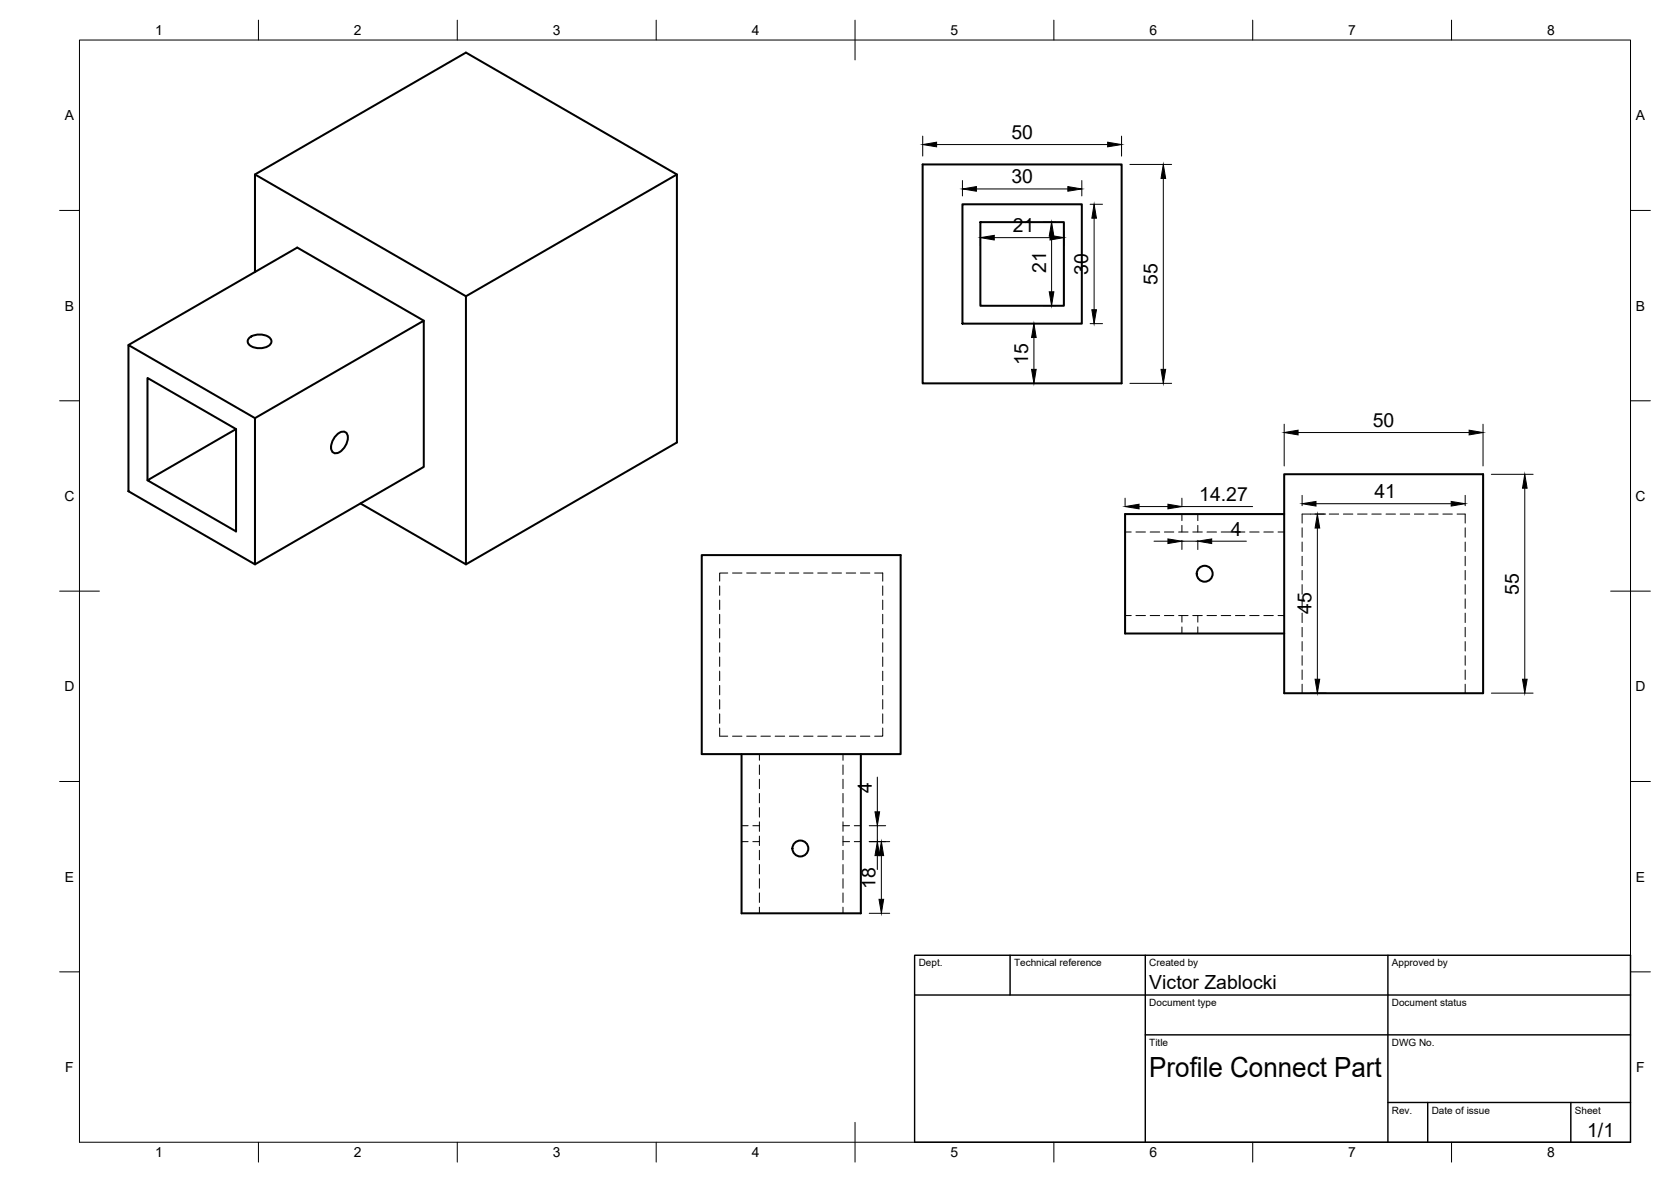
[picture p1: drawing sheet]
<svg xmlns="http://www.w3.org/2000/svg" width="420mm" height="297mm" viewBox="0 0 420 297" stroke-linecap="round" stroke-linejoin="round" font-family="sans-serif">
<!-- layer: Visible -->
<g fill="none" stroke="#000" stroke-width=".51">
<path d="M64.1 43.8l53.1 30.7v67.3M170.2 43.8l-53 30.7M232 41.3h50v55h-50zM242 51.3h30v30h-30zM246.5 55.8h21v21h-21zM64.1 68.3v-24.5l53.1-30.6 53 30.6v67.4l-53 30.6-26.6-15.3M32.3 86.7l31.8 18.4v36.7l-31.8-18.3zM62.7 84.9a4.1 4.1 0 0 1 5.5 .4 1.8 1.8 0 0 1-2 2.1l-1.3 .1a2.53 2.53 0 0 1-2.6-1.7zM106.6 80.6l-31.9-18.4-42.4 24.5M59.4 107.8l-22.3-12.8v25.7M64.1 105.1l42.5-24.5v36.7l-42.5 24.5M84.4 109.5a1.8 1.8 0 0 1 2.8-.6 3.9 3.9 0 0 1-2.9 5 1.8 1.8 0 0 1-.8-2.7z"/>
<path d="M322.9 119.2h50v55h-50zM37.1 120.7l22.3-12.9v25.7zM176.4 139.5h50.1v50h-50.1zM322.9 129.2h-40v30h40M186.5 189.5v40h30v-40"/>
<circle cx="302.9" cy="144.2" r="2"/>
<circle cx="201.2" cy="213.2" r="2"/>
</g>
<!-- layer: Hidden -->
<g fill="none" stroke="#000" stroke-width=".25">
<path d="M282.9 133.7h1.5M285.6 133.7h2.4M289.2 133.7h2.4M292.8 133.7h2.3M296.4 133.7h2.3M297.2 129.2v1.6M297.2 132v1.7M299.9 133.7h2.4M301.2 129.2v1.6M301.2 132v1.7M303.5 133.7h2.4M307.1 133.7h2.4"/>
<path d="M310.6 133.7h2.4M314.2 133.7h2.4M317.8 133.7h2.4M321.4 133.7h1.5M327.4 132.6v2.4M327.4 136.2v2.4M327.4 139.8v2.4M329.5 129.2h-2.1v2.3M330.6 129.2h2.4M334.2 129.2h2.4M337.8 129.2h2.4M341.4 129.2h2.3"/>
<path d="M344.9 129.2h2.4M348.5 129.2h2.4M352.1 129.2h2.4M355.6 129.2h2.4M359.2 129.2h2.4M362.8 129.2h2.4M366.4 129.2h2v2.3M368.4 132.6v2.4M368.4 136.2v2.4M368.4 139.8v2.4M181 147.2v2.4M181 150.8v2.4"/>
<path d="M181 154.4v2.4M181 158v2.3M183 144h-2v2M184.2 144h2.4M187.7 144h2.4M191.3 144h2.4M194.9 144h2.4M198.5 144h2.4M202.1 144h2.3M205.6 144h2.4M209.2 144h2.4M212.8 144h2.4"/>
<path d="M216.3 144h2.4M219.9 144h2.1v2M222 147.2v2.4M222 150.8v2.4M222 154.4v2.4M222 158v2.3M282.9 154.7h1.5M285.6 154.7h2.4M289.2 154.7h2.4M292.8 154.7h2.3M296.4 154.7h2.3M297.2 154.7v1.6"/>
<path d="M297.2 157.6v1.6M299.9 154.7h2.4M301.2 154.7v1.6M301.2 157.6v1.6M303.5 154.7h2.4M307.1 154.7h2.4M310.6 154.7h2.4M314.2 154.7h2.4M317.8 154.7h2.4M321.4 154.7h1.5M327.4 143.3v2.4M327.4 146.9v2.4"/>
<path d="M327.4 150.5v2.4M327.4 154.1v2.3M327.4 157.7v2.3M368.4 143.3v2.4M368.4 146.9v2.4M368.4 150.5v2.4M368.4 154.1v2.3M368.4 157.7v2.3M181 161.5v2.4M181 165.1v2.4M181 168.7v2.4M181 172.2v2.4"/>
<path d="M181 175.8v2.4M181 179.4v2.4M222 161.5v2.4M222 165.1v2.4M222 168.7v2.4M222 172.2v2.4M222 175.8v2.4M222 179.4v2.4M327.4 161.2v2.4M327.4 164.8v2.4M327.4 168.4v2.4M327.4 171.9v2.3"/>
<path d="M368.4 161.2v2.4M368.4 164.8v2.4M368.4 168.4v2.4M368.4 171.9v2.3M181 183v2h2M184.2 185h2.4M187.7 185h2.4M190.9 189.5v1.6M190.9 192.2v2.4M190.9 195.8v2.4M190.9 199.4v2.4M191.3 185h2.4"/>
<path d="M194.9 185h2.4M198.5 185h2.4M202.1 185h2.3M205.6 185h2.4M209.2 185h2.4M212 189.5v1.6M212 192.2v2.4M212 195.8v2.4M212 199.4v2.4M212.8 185h2.4M216.3 185h2.4M222 183v2h-2.1"/>
<path d="M186.5 207.5h1.6M186.5 211.5h1.6M189.3 207.5h1.6M189.3 211.5h1.6M190.9 203v2.3M190.9 206.5v2.4M190.9 210.1v2.4M190.9 213.7v2.4M190.9 217.3v2.3M212 203v2.3M212 206.5v2.4M212 210.1v2.4"/>
<path d="M212 213.7v2.4M212 217.3v2.3M212 207.5h1.6M212 211.5h1.6M214.8 207.5h1.7M214.8 211.5h1.7M190.9 220.8v2.4M190.9 224.4v2.4M190.9 228v1.5M212 220.8v2.4M212 224.4v2.4M212 228v1.5"/>
</g>
<!-- layer: BORDER -->
<g fill="none" stroke="#000" stroke-width=".25">
<path d="M20 10.1h390v276.9h-390zM65 5.1v5M115 5.1v5M165 5.1v5M215 5.1v10M265 5.1v5M315 5.1v5M365 5.1v5M15 52.9h5M410 52.9h5M15 100.7h5M410 100.7h5"/>
<path d="M15 148.6h10M405 148.6h10M15 196.4h5M410 196.4h5M15 244.2h5M410 244.2h5M65 287v5M115 287v5M165 287v5M215 282.1v9.9M265 287v5M315 287v5"/>
<path d="M365 287v5"/>
</g>
<!-- layer: TITLEBLOCK -->
<path d="M230 240.1h180v46.9h-180zM230 250h180M254 240.1v9.9M288 240.1v46.9M349 240.1v46.9M288 260.1h122M349 277.1h61M359 277.1v9.9M395 277.1v9.9" fill="none" stroke="#000" stroke-width=".36"/>
<!-- layer: FD_Dimensions -->
<g fill="none" stroke="#000" stroke-width=".25">
<path d="M232 34.2v5M235.5 36.3h43M282 34.2v5M242 45.4v3.8M245.5 47.5h23M246.5 57.9v3.9M250 59.7h14M262.3 55.8h3.1M264.4 59.3v14M267.5 57.9v3.9M272 45.4v3.8M274.1 51.3h3.1"/>
<path d="M275.1 54.8v23M284.1 41.3h10.5M292.5 44.8v48M262.3 76.8h3.1M260 84.8v8M274.1 81.3h3.1M284.1 96.3h10.5M322.9 106.6v10.5M326.4 108.7h43M372.9 106.6v10.5M375 119.2h10.5M282.9 125.2v1.9"/>
<path d="M286.4 127.3h7.3M290.2 136h3.5M297.2 125.2v1.9M297.2 135.8v2.3M297.2 127.3h17.8M297.2 136h4M301.2 135.8v2.3M304.7 136h8.7M327.4 124.5v2.6M329.5 129.2h3.8M330.9 126.6h34M331.2 132.7v38"/>
<path d="M368.4 124.5v2.6M383.4 122.7v48M329.5 174.2h3.8M375 174.2h10.5M220.6 195.3v8.7M218.6 211.5h5.1M218.6 207.5h4.1M220.6 207.5v4M220.6 215v3.5M221.6 215v11M218.6 229.5h5.1"/>
</g>
<g fill="#000" stroke="#000" stroke-width=".25">
<path d="M232 36.3l3.5-.6v1.2zM278.5 35.7l3.5 .6-3.5 .6zM242 47.5l3.5-.6v1.2zM246.5 59.7l3.5-.6v1.2zM264.4 55.8l.6 3.5h-1.2zM264 59.1l3.5 .6-3.5 .6zM268.5 46.9l3.5 .6-3.5 .6zM275.1 51.3l.6 3.5h-1.2zM292.5 41.3l.6 3.5h-1.2zM263.8 73.3h1.2l-.6 3.5zM274.5 77.8h1.2l-.6 3.5zM260 81.3l.5 3.5h-1.1z"/>
<path d="M259.4 92.8h1.1l-.5 3.5zM291.9 92.8h1.2l-.6 3.5zM322.9 108.7l3.5-.6v1.2zM369.4 108.1l3.5 .6-3.5 .6zM282.9 127.3l3.5-.6v1.2zM293.7 126.7l3.5 .6-3.5 .6zM293.7 135.4l3.5 .6-3.5 .6zM301.2 136l3.5-.6v1.2zM331.2 129.2l.6 3.5h-1.1zM327.4 126.6l3.5-.6v1.2zM364.9 126l3.5 .6-3.5 .6zM383.4 119.2l.6 3.5h-1.2z"/>
<path d="M330.7 170.7h1.1l-.6 3.5zM382.8 170.7h1.2l-.6 3.5zM220.6 211.5l.6 3.5h-1.2zM220 204h1.2l-.6 3.5zM221.6 211.5l.6 3.5h-1.2zM221 226h1.2l-.6 3.5z"/>
</g>
<text font-size="7" x="289" y="270.6">Profile Connect Part</text>
<g font-size="4.9">
<text x="254.3" y="34.9">50</text>
<text x="254.3" y="46">30</text>
<text x="254.7" y="58.3">21</text>
<text x="263" y="68.7" transform="rotate(-90 263 68.7)">21</text>
<text x="273.6" y="69" transform="rotate(-90 273.6 69)">30</text>
<text x="291" y="71.6" transform="rotate(-90 291 71.6)">55</text>
<text x="258.5" y="91.7" transform="rotate(-90 258.5 91.7)">15</text>
<text x="345.2" y="107.2">50</text>
<text x="301.5" y="125.9">14.27</text>
<text x="345.6" y="125.2">41</text>
<text x="309.5" y="134.6">4</text>
<text x="381.9" y="149.4" transform="rotate(-90 381.9 149.4)">55</text>
<text x="329.8" y="154.4" transform="rotate(-90 329.8 154.4)">45</text>
<text x="219.2" y="199.2" transform="rotate(-90 219.2 199.2)">4</text>
<text x="220.2" y="223.4" transform="rotate(-90 220.2 223.4)">18</text>
<text x="289" y="248.5">Victor Zablocki</text>
<text x="399.1" y="285.7">1/1</text>
</g>
<g font-size="3.5">
<text x="39" y="8.8">1</text>
<text x="89" y="8.8">2</text>
<text x="139" y="8.8">3</text>
<text x="189" y="8.8">4</text>
<text x="239" y="8.8">5</text>
<text x="289" y="8.8">6</text>
<text x="339" y="8.8">7</text>
<text x="389" y="8.8">8</text>
<text x="16.3" y="30.2">A</text>
<text x="411.3" y="30.2">A</text>
<text x="16.3" y="78">B</text>
<text x="411.3" y="78">B</text>
<text x="16.2" y="125.9">C</text>
<text x="411.2" y="125.9">C</text>
<text x="16.2" y="173.7">D</text>
<text x="411.2" y="173.7">D</text>
<text x="16.3" y="221.6">E</text>
<text x="411.3" y="221.6">E</text>
<text x="16.4" y="269.4">F</text>
<text x="411.4" y="269.4">F</text>
<text x="39" y="290.8">1</text>
<text x="89" y="290.8">2</text>
<text x="139" y="290.8">3</text>
<text x="189" y="290.8">4</text>
<text x="239" y="290.8">5</text>
<text x="289" y="290.8">6</text>
<text x="339" y="290.8">7</text>
<text x="389" y="290.8">8</text>
</g>
<g font-size="2.5">
<text x="231" y="242.9">Dept.</text>
<text x="255" y="242.9">Technical reference</text>
<text x="289" y="242.9">Created by</text>
<text x="350" y="242.9">Approved by</text>
<text x="289" y="252.8">Document type</text>
<text x="350" y="252.8">Document status</text>
<text x="289" y="262.9">Title</text>
<text x="350" y="262.9">DWG No.</text>
<text x="350" y="279.9">Rev.</text>
<text x="360" y="279.9">Date of issue</text>
<text x="396" y="279.9">Sheet</text>
</g>
</svg>
